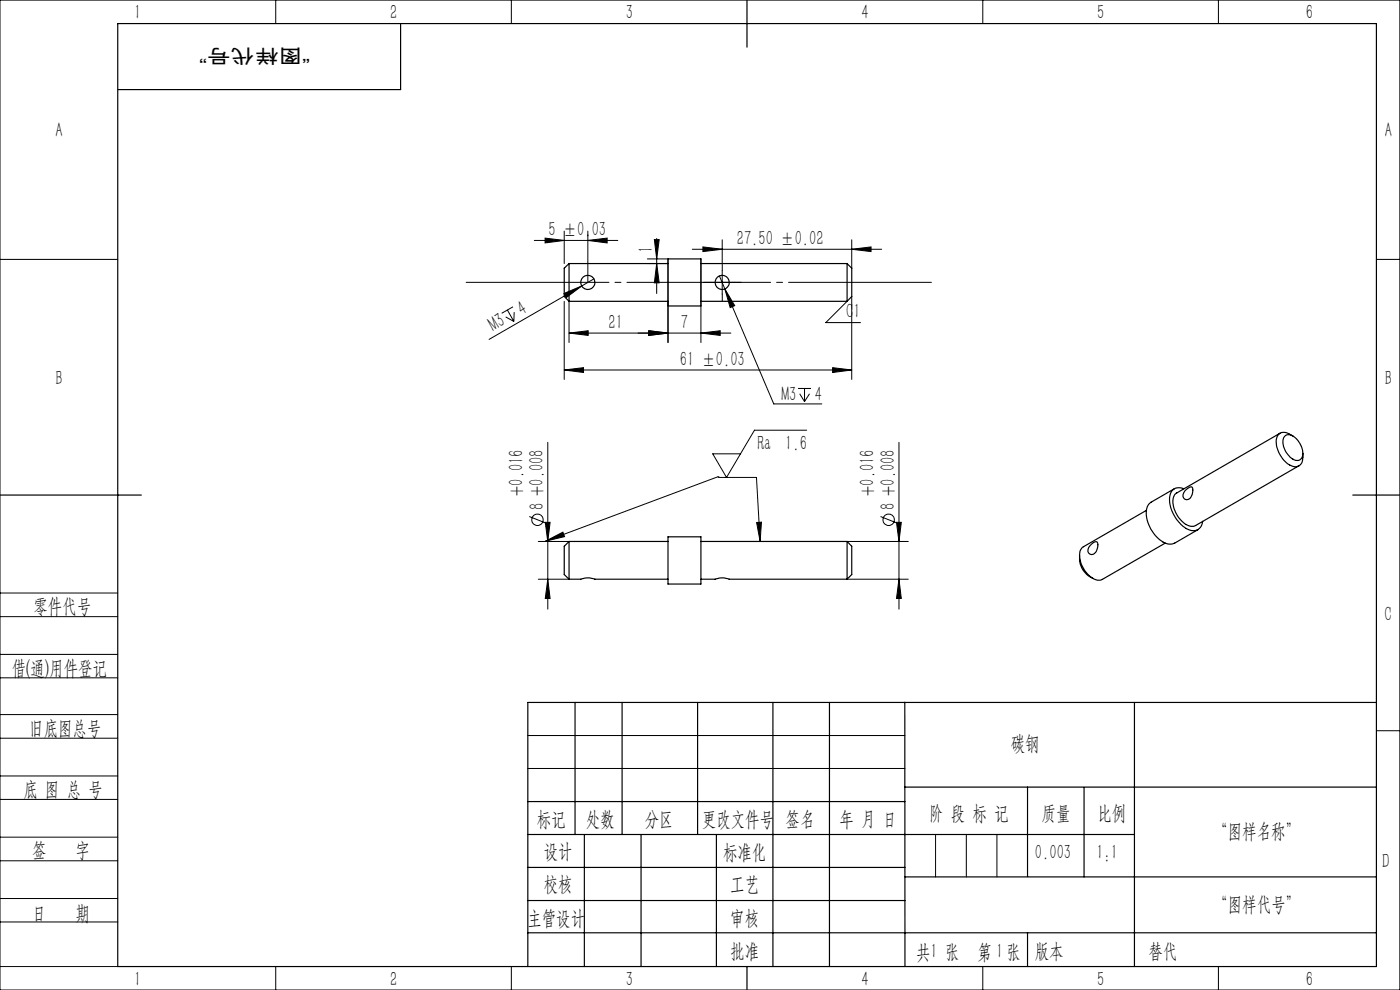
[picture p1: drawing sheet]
<svg xmlns="http://www.w3.org/2000/svg" width="297mm" height="210mm" viewBox="0 0 297 210" stroke-linecap="round" stroke-linejoin="round" font-family="sans-serif">
<g fill="none" stroke="#000" stroke-width=".21">
<path d="M0 0h297v210h-297zM58.5 0v5M108.5 0v5M208.5 0v5M258.5 0v5M0 55h25M113.3 51h17.8M115.6 50.5l4.1 .5-4.1 .5zM119.7 49v6.9M124.7 51l4.1-.5v1zM124.7 49v10.9M126 59.2l-2.6 1.5"/>
<path d="M137.3 54.9h4.4v17.8M137.3 55.9h4.4M138.8 50.8h1l-.5 4.1zM139.3 55.9l.5 4.1h-1zM139.3 50.6v11.7M146.9 52.9h40.1M148.7 54.9v17.8M149.1 52.4l4.1 .5-4.1 .5zM150.7 59.9h5M152.6 58.5l1.2 2.8M153.2 50.9v5M153.2 57.4v5"/>
<path d="M180.7 52.9l4.1-.5v1zM180.7 50.9v6M292 55h5M107.3 67.2l1.7 1M107.6 65.7l1.4 2.5M108.8 65.1l-2.4 1.4M109.1 66.2l-.1 2M119.6 62.3l3.8-1.6-3.3 2.4zM119.7 78.5l4.1-.5v1zM119.7 63.9v16.6M119.7 78.5h61M120.7 70.7l4.1-.5v.9z"/>
<path d="M120.7 70.7h34.3M120.7 63.9v8.8M123.4 60.7l-19.6 11.3M137.6 70.2l4.1 .5-4.1 .4zM148.7 70.7l4.1-.5v.9zM153.8 61.3l2.1 3.5-1 .5zM153.8 61.3l10.3 24.4h10.2M176.6 78l4.1 .5-4.1 .5zM179.7 63.9l-4.5 4.5h7.4M180.7 62.9v17.6M116.2 93.8v35.4M169.3 82.4h2.7"/>
<path d="M169.7 83.5l1 1.7M170.7 82.4v2.8M171.1 91.3h-11l-6 10-2.9-5h5.9M171.7 83.5l-1 1.7M190.7 93.8v35.4M112.3 109.6l3.4 1.3M114.2 114.9h6.5M115.7 110.8h1l-.5 4.1zM115.7 114.8l3.7-1.9 .4 .9zM152.3 101.1h.1M152.3 101.1l-36.6 13.7M152.4 101.3h8.1l.8 13.6"/>
<path d="M160.5 110.8h1l-.2 4.1zM179.7 114.9h13M186.8 109.6l3.5 1.3M190.2 110.8h1l-.5 4.1zM0 138.8h25M0 125.8h25M0 130.8h25M114.2 122.9h6.5M116.2 122.9l.5 4.1h-1zM179.7 122.9h13M190.7 122.9l.5 4.1h-1zM0 143.8h25"/>
<path d="M0 156.6h25M0 151.6h25M112 156h80M292 155h5M0 169.6h25M0 164.6h25M0 177.6h25M112 163h80M198.5 177v9M205 177v9M211.5 177v9M0 182.6h25"/>
<path d="M0 190.6h25M0 195.6h25M0 205h25M58.5 205v5M108.5 205v5M208.5 205v5M258.5 205v5"/>
<circle cx="114" cy="110.3" r="1.22"/>
<circle cx="188.5" cy="110.3" r="1.22"/>
</g>
<path d="M98.9 59.9h98.7" fill="none" stroke="#000" stroke-width=".21" stroke-dasharray="30.5 1.3 1.3 1.3" stroke-dashoffset=".2"/>
<path d="M150.7 59.9h-1.5M153.2 57.4v-1.5M155.7 59.9h1.5M153.2 62.4v1.5" fill="none" stroke="#000" stroke-width=".21" stroke-dasharray="30.5 1.3 1.3 1.3"/>
<g fill="none" stroke="#000" stroke-width=".25">
<path d="M25 5h267v200h-267zM85 5v14h-60M158.5 0v10M120.7 55.9v8M120.7 55.9l-1 1v6l1 1M120.7 55.9h21M141.7 54.9h7v10h-7zM148.7 55.9h31M179.7 55.9l1 1v6l-1 1M179.7 55.9v8M120.7 63.9h21M148.7 63.9h31"/>
<path d="M271.6 91.9l-21.9 12.7a2.47 2.47 0 0 0-.7 2.8 5.8 5.8 0 0 0 3.6 4.2l1-.1 22-12.7M272.6 92.5a1.8 1.8 0 0 1 2.5 .7 3.9 3.9 0 0 1 1 4 1.57 1.57 0 0 1-2.4-.2 3.9 3.9 0 0 1-1.2-4.3zM274.3 92.5a2.53 2.53 0 0 0-2.9-.5 3.1 3.1 0 0 0-.3 3.6 4.5 4.5 0 0 0 4 3.4 1.75 1.75 0 0 0 1.3-2v-.8M0 105h30M120.7 114.9v8M120.7 114.9l-1 1v6l1 1M120.7 114.9h21M141.7 113.9h7v10h-7zM148.7 114.9h31M179.7 114.9v8M179.7 114.9l1 1v6l-1 1M229 117.8a4.7 4.7 0 0 0 2.8 4.9"/>
<path d="M231.3 115.7l.3-.3a.92 .92 0 0 1 1.2-.4 2.05 2.05 0 0 1-1.2 2.6 1.04 1.04 0 0 1-.9-.8 1.04 1.04 0 0 1 .6-1.1zM243.2 108.3l-13.4 7.7a3.1 3.1 0 0 0-.4 3.7 6.3 6.3 0 0 0 2.4 3M247.2 115.2l-13.6 7.8-.8 .1-1-.4M249.1 103.7l-4.9 2.8a3.3 3.3 0 0 0-.8 3.9 6.8 6.8 0 0 0 4.7 5l1.1-.2 4.9-2.8M251.1 103.7a2.06 2.06 0 0 0-2.1 .1 2.06 2.06 0 0 0-.9 2 7.4 7.4 0 0 0 4.6 6.7 1.99 1.99 0 0 0 2.4-1.9M251.4 104.1l.4-.4a1 1 0 0 1 1.1-.3 2.25 2.25 0 0 1-.8 2.5 .89 .89 0 0 1-1-.3 .89 .89 0 0 1 0-1.1zM287 105h10M120.7 122.9h2.5a4 4 0 0 1 3 0h15.5M148.7 122.9h3a4 4 0 0 1 3 0h25M122 149v28M132 149v28M148 149v28"/>
<path d="M164 149v56M176 149v56M191.9 149l.1 56M240.7 149v56M292 149h-180v56M112 177h128.7M112 170h80M124 177v28M136 177v28M152 177v28M191.9 167h100.1M218 167v18.9"/>
<path d="M230 167v19M112 197.9h180M112 184h80M112 191h80M192 186h100M218 197.9v7.1M158.5 205v5"/>
<circle cx="124.7" cy="59.9" r="1.5"/>
<circle cx="153.2" cy="59.9" r="1.5"/>
</g>
<g fill="#000">
<path d="M119.6 62.3l3.8-1.6-3.3 2.4zM153.8 61.3l2.1 3.5-1 .5z"/>
<path d="M124.7 51l4.1-.5v1zM115.6 50.5l4.1 .5-4.1 .5zM148.7 70.7l4.1-.5v.9zM137.6 70.2l4.1 .5-4.1 .4z"/>
<path d="M138.8 50.8h1l-.5 4.1zM139.3 55.9l.5 4.1h-1z"/>
<path d="M119.7 78.5l4.1-.5v1zM176.6 78l4.1 .5-4.1 .5zM149.1 52.4l4.1 .5-4.1 .5zM180.7 52.9l4.1-.5v1zM120.7 70.7l4.1-.5v.9zM137.6 70.2l4.1 .5-4.1 .4z"/>
<path d="M115.7 114.8l3.7-1.9 .4 .9zM160.5 110.8h1l-.2 4.1z"/>
<path d="M115.7 110.8h1l-.5 4.1zM116.2 122.9l.5 4.1h-1z"/>
<path d="M190.7 122.9l.5 4.1h-1zM190.2 110.8h1l-.5 4.1z"/>
</g>
<g font-size="4.4">
<text x="28.5" y="4.1">1</text>
<text x="82.7" y="4.1">2</text>
<text x="132.7" y="4.1">3</text>
<text x="182.7" y="4.1">4</text>
<text x="232.7" y="4.1">5</text>
<text x="277" y="4.1">6</text>
<text x="11.7" y="29.1">A</text>
<text x="293.8" y="29.1">A</text>
<text x="116.3" y="50.1">5 ±0.03</text>
<text x="138.5" y="53.6" transform="rotate(-90 138.5 53.6)">1</text>
<text x="156.3" y="52">27.50 ±0.02</text>
<text x="104.7" y="70.5" transform="rotate(-30 104.7 70.5)">M3</text>
<text x="110.8" y="66.9" transform="rotate(-30 110.8 66.9)">4</text>
<text x="129.1" y="69.8">21</text>
<text x="144.4" y="69.8">7</text>
<text x="179.5" y="67.5">C1</text>
<text x="144.2" y="77.6">61 ±0.03</text>
<text x="11.7" y="81.6">B</text>
<text x="293.8" y="81.6">B</text>
<text x="165.8" y="85">M3</text>
<text x="172.8" y="85">4</text>
<text x="160.7" y="95.4">Ra 1.6</text>
<text x="111" y="105.2" transform="rotate(-90 111 105.2)">+0.016</text>
<text x="185.5" y="105.2" transform="rotate(-90 185.5 105.2)">+0.016</text>
<text x="115.3" y="108.2" transform="rotate(-90 115.3 108.2)">8 +0.008</text>
<text x="189.8" y="108.2" transform="rotate(-90 189.8 108.2)">8 +0.008</text>
<text x="7.1" y="130.1">零件代号</text>
<text x="293.7" y="131.6">C</text>
<text x="2.5" y="143.2">借(通)用件登记</text>
<text x="6.2" y="155.8">旧底图总号</text>
<text x="214.5" y="159.1">碳钢</text>
<text x="5" y="168.9">底 图 总 号</text>
<text x="197.1" y="173.8">阶 段 标 记</text>
<text x="221" y="173.8">质量</text>
<text x="232.8" y="173.8">比例</text>
<text x="113.9" y="175.2">标记</text>
<text x="124.3" y="175.2">处数</text>
<text x="136.8" y="175.2">分区</text>
<text x="148.9" y="175.2">更改文件号</text>
<text x="166.7" y="175.2">签名</text>
<text x="178.1" y="175.2">年 月 日</text>
<text x="257.4" y="177.8">“图样名称”</text>
<text x="6.8" y="181.9">签</text>
<text x="16" y="181.9">字</text>
<text x="115.3" y="182.1">设计</text>
<text x="153.4" y="182.2">标准化</text>
<text x="219.6" y="182.1">0.003</text>
<text x="232.6" y="182.1">1:1</text>
<text x="293.2" y="184.1">D</text>
<text x="115.3" y="189">校核</text>
<text x="154.9" y="189">工艺</text>
<text x="6.8" y="195.2">日</text>
<text x="16" y="195.2">期</text>
<text x="111.9" y="196.2">主管设计</text>
<text x="154.9" y="196.2">审核</text>
<text x="257.4" y="193.2">“图样代号”</text>
<text x="154.9" y="203.1">批准</text>
<text x="194.4" y="203.4">共 张</text>
<text x="197.4" y="203.1">1</text>
<text x="207.4" y="203.4">第 张</text>
<text x="211.3" y="203.1">1</text>
<text x="219.5" y="203.1">版本</text>
<text x="243.6" y="203.1">替代</text>
<text x="28.5" y="209.1">1</text>
<text x="82.7" y="209.1">2</text>
<text x="132.7" y="209.1">3</text>
<text x="182.7" y="209.1">4</text>
<text x="232.7" y="209.1">5</text>
<text x="277" y="209.1">6</text>
</g>
<text font-size="4.1" x="65.8" y="10.4" transform="rotate(-180 65.8 10.4)">“图样代号”</text>
</svg>
